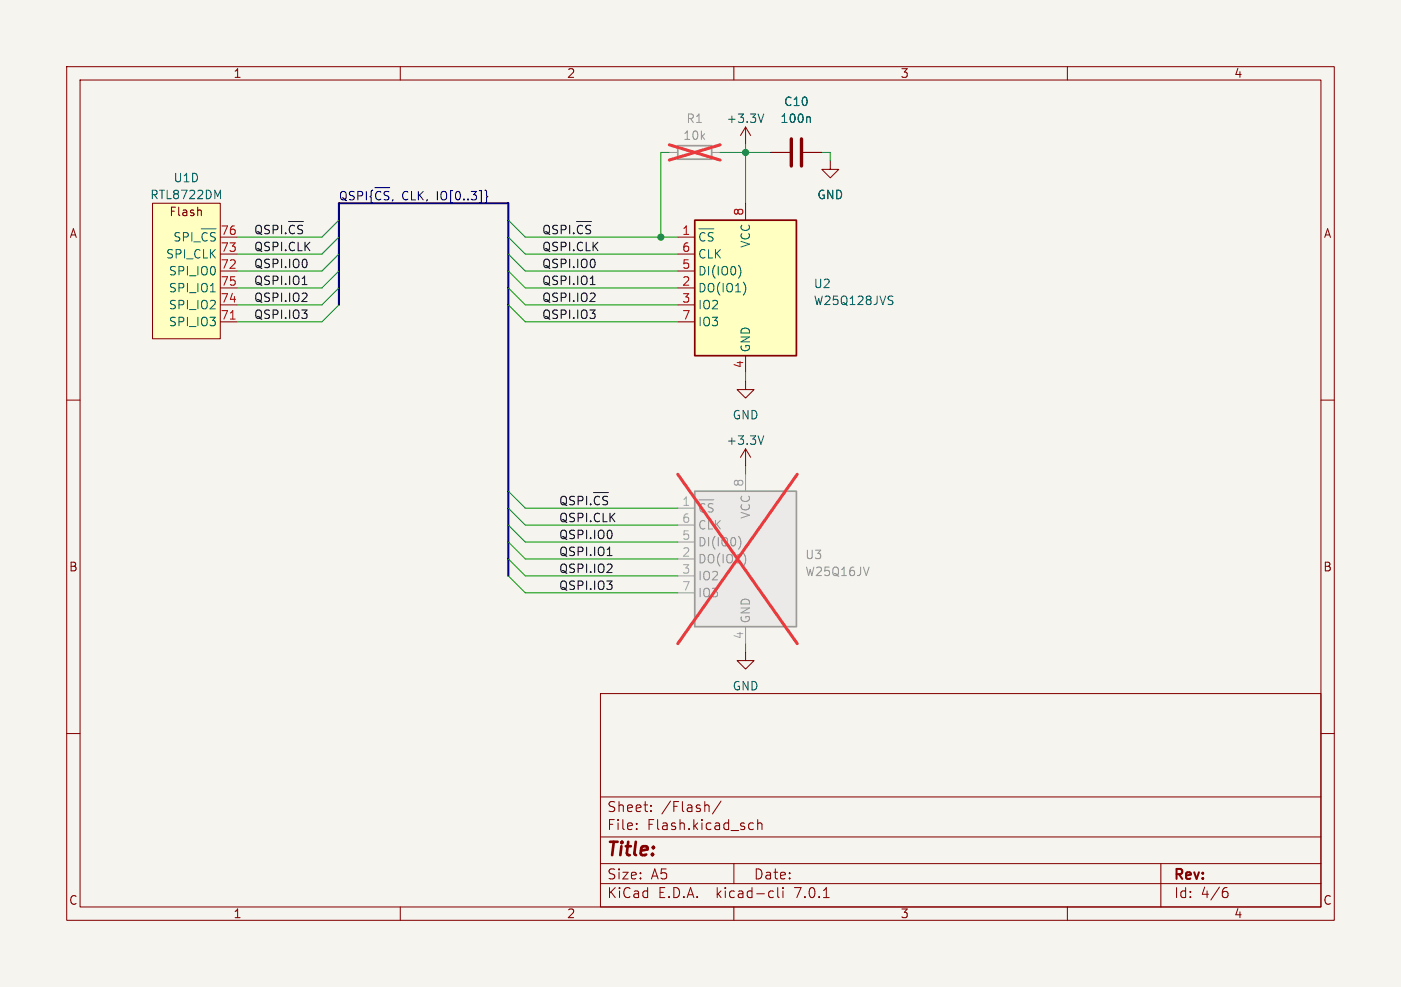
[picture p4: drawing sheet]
<svg xmlns="http://www.w3.org/2000/svg" width="210mm" height="148mm" viewBox="0 0 210 148" stroke-linecap="round" stroke-linejoin="round" font-family="sans-serif">
<path d="M0 0h210v148h-210z" fill="#f5f4ef" stroke="#f5f4ef" stroke-width=".15"/>
<g fill="none" stroke="#840000" stroke-width=".15">
<path d="M10 10h190v128h-190zM12 12h186v124h-186zM60 10v2M110 10v2M111.8 19.1v2.5M111.8 19.1l-.8 1.2M111.8 19.1l.7 1.2M160 10v2M22.9 30.5h10.1v20.3h-10.1zM33 35.6h2.6M33 38.1h2.6M101.6 35.6h2.5"/>
<path d="M101.6 38.1h2.5M111.8 30.5v2.5M115.6 22.9h2.8M120.4 22.9h2.8M124.5 24.1v1.3h1.2l-1.2 1.3-1.3-1.3h1.3M10 60h2M33 43.2h2.6M33 45.7h2.6M33 40.6h2.6M33 48.3h2.6M101.6 43.2h2.5M101.6 45.7h2.5"/>
<path d="M101.6 40.6h2.5M101.6 48.3h2.5M111.8 57.2v1.2h1.2l-1.2 1.3-1.3-1.3h1.3M111.8 53.3v2.6M198 60h2M111.8 67.3v2.6M111.8 67.3l-.8 1.3M111.8 67.3l.7 1.3M111.8 97.8v1.3h1.2l-1.2 1.2-1.3-1.2h1.3M10 110h2M90 104h108v32h-108zM90 119.5h108"/>
<path d="M198 110h2M60 136v2M90 132.5h108M90 129.5h108M90 125.5h108M95.4 124.3v.1M95.4 123.5v.1M97.6 121.6v.1M97.6 120.8v.1M106.1 120.7l.2 .2v.8M108.1 120.1l-1.3 2M110 136v2"/>
<path d="M110 129.5v3M112.5 123.4l.4 .1M112.9 124.3l-.4 .1M113.6 123.5a.37 .37 0 0 1 .6 .1v.8M113.6 122.9v1.5M115.5 133.6l.4 .1M115.9 134.5l-.4 .1M116.6 133.1v1.3l.2 .2M117.4 133.1v.1M117.4 133.6v1M123.4 134.6h.9M160 136v2"/>
<path d="M174 129.5v6.5M183.5 133.7h.4l.2 .3-.1 .5-.2 .1h-.3M183.9 133.1l-.4 .1"/>
</g>
<path d="M104.1 73.7h15.3v20.3h-15.3z" fill="#ebeae8" stroke="#ebeae8" stroke-width=".15"/>
<path d="M101.6 21.8h5.1v2.1h-5.1zM104.1 73.7h15.3v20.3h-15.3z" fill="none" stroke="#9c9b98" stroke-width=".25"/>
<path d="M100.3 22.9h1.3M106.7 22.9h1.2M101.6 76.2h2.5M101.6 78.7h2.5M111.8 71.1v2.6M101.6 83.8h2.5M101.6 86.4h2.5M101.6 81.3h2.5M101.6 88.9h2.5M111.8 94v2.5" fill="none" stroke="#9c9b98" stroke-width=".15"/>
<path d="M104.8 74.9h2.2M105.7 75.6h-.1a.45 .45 0 0 0-.6 .2M106.9 75.6l-.5-.1-.2 .3M110.9 80.8l.2 .5-.2 .7" fill="none" stroke="#939391" stroke-width=".15"/>
<path d="M100.3 21.7l7.6 2.3M107.9 21.7l-7.6 2.3M101.6 71.1l17.9 25.4M119.5 71.1l-17.9 25.4" fill="none" stroke="#eb3a3d" stroke-width=".46"/>
<g fill="#ffffc2" stroke="#ffffc2" stroke-width=".15">
<path d="M104.1 33h15.3v20.3h-15.3z"/>
<path d="M22.9 30.5h10.1v20.3h-10.1z"/>
</g>
<path d="M104.1 33h15.3v20.3h-15.3z" fill="none" stroke="#840000" stroke-width=".25"/>
<g fill="none" stroke="#006464" stroke-width=".15">
<path d="M114.5 17.1l-.4 1.3M121.3 17.5l.2 .2v.7M26.9 34.9h-.4l-.3 .2M28.2 35.1l-.2-.2h-.5v1.2M28.8 34.9v1.2M30.2 34.3h2.2M31.1 35l-.1-.1a.45 .45 0 0 0-.7 .3M32.3 34.9h-.5l-.3 .2M32.6 29.4l.5-.9v1.3M104.8 34.3h2.2M105.7 35l-.1-.1a.45 .45 0 0 0-.6 .3M106.9 34.9h-.5l-.2 .2"/>
<path d="M31.5 43.8h.8M110.9 40.1l.2 .5-.2 .7M133.6 45.1l.2 .2v.3l-.2 .1M133.7 44.4l.1 .1M114.5 65.4l-.4 1.2"/>
</g>
<path d="M30.1 31.6l.1 .7" fill="none" stroke="#840000" stroke-width=".16"/>
<path d="M34.5 47.9h.8" fill="none" stroke="#a90000" stroke-width=".15"/>
<path d="M118.6 20.8v4.1M120.1 20.8v4.1" fill="none" stroke="#840000" stroke-width=".51"/>
<path d="M43.2 33.2h2.3M86.4 33.2h2.3M45.3 42.7h.7M88.5 42.7h.7M89 73.9h2.2M91 83.3h.7" fill="none" stroke="#0f0f0f" stroke-width=".15"/>
<path d="M56.2 28.1h2.2M72.7 28.5l.2 .2v.6l.2 .2-.2 .2v.6l-.2 .2" fill="none" stroke="#000084" stroke-width=".15"/>
<path d="M50.8 45.7v-15.2h25.4v55.9" fill="none" stroke="#000084" stroke-width=".3"/>
<g fill="none" stroke="#009600" stroke-width=".15">
<path d="M50.8 38.1l-2.5 2.5h-12.7M50.8 35.6l-2.5 2.5h-12.7M50.8 33l-2.5 2.6h-12.7M76.2 38.1l2.5 2.5h22.9M76.2 35.6l2.5 2.5h22.9M76.2 33l2.5 2.6h22.9M100.3 22.9h-1.2v12.7M107.9 22.9h7.7M111.8 21.6v8.9M123.2 22.9h1.3v1.2M50.8 40.6l-2.5 2.6h-12.7M50.8 43.2l-2.5 2.5h-12.7"/>
<path d="M50.8 45.7l-2.5 2.6h-12.7M76.2 40.6l2.5 2.6h22.9M76.2 43.2l2.5 2.5h22.9M76.2 45.7l2.5 2.6h22.9M111.8 55.9v1.3M76.2 76.2l2.5 2.5h22.9M76.2 73.7l2.5 2.5h22.9M76.2 78.7l2.5 2.6h22.9M111.8 69.9v1.2M76.2 83.8l2.5 2.6h22.9M76.2 86.4l2.5 2.5h22.9M76.2 81.3l2.5 2.5h22.9"/>
<path d="M111.8 96.5v1.3"/>
</g>
<g fill="#009600" stroke="#009600" stroke-width=".15">
<circle cx="99.1" cy="35.6" r=".46"/>
<circle cx="111.8" cy="22.9" r=".46"/>
</g>
<text font-size="2.8" fill="#840000" x="91" y="128.8">Title:</text>
<g font-size="2.1" fill="#840000">
<text x="91" y="124.6">File:</text>
<text x="91" y="121.9">Sheet:</text>
<text x="97" y="124.6">Flash.kicad_sch</text>
<text x="99.2" y="121.9">/Flash/</text>
<text x="91" y="134.8">KiCad</text>
<text x="91" y="132">Size:</text>
<text x="97.6" y="132">A5</text>
<text x="98.7" y="134.8">E.D.A.</text>
<text x="107.4" y="134.8">kicad-cli</text>
<text x="113" y="132">Date:</text>
<text x="119.2" y="134.8">7.0.1</text>
<text x="176" y="132.2">Rev:</text>
<text x="176" y="134.8">Id:</text>
<text x="180" y="134.8">4/6</text>
</g>
<g font-size="1.8" fill="#840000">
<text x="35" y="11.8">1</text>
<text x="85" y="11.8">2</text>
<text x="135" y="11.8">3</text>
<text x="185" y="11.8">4</text>
<text x="10.4" y="35.8">A</text>
<text x="25.3" y="32.6">Flash</text>
<text x="198.4" y="35.8">A</text>
<text x="10.3" y="85.8">B</text>
<text x="198.3" y="85.8">B</text>
<text x="10.3" y="135.8">C</text>
<text x="35" y="137.8">1</text>
<text x="85" y="137.8">2</text>
<text x="135" y="137.8">3</text>
<text x="185" y="137.8">4</text>
<text x="198.3" y="135.8">C</text>
</g>
<g font-size="1.8" fill="#006464">
<text x="117.5" y="16.1">C10</text>
<text x="108.9" y="18.6">+3.3V</text>
<text x="116.9" y="18.6">100n</text>
<text x="26" y="27.5">U1D</text>
<text x="22.5" y="30">RTL8722DM</text>
<text x="122.5" y="30">GND</text>
<text x="24.8" y="38.9">SPI_CLK</text>
<text x="25.2" y="41.5">SPI_IO0</text>
<text x="25.9" y="37">SPI_~{CS}</text>
<text x="104.6" y="37">~{CS}</text>
<text x="104.6" y="41.5">DI(IO0)</text>
<text x="104.6" y="38.9">CLK</text>
<text x="112.6" y="37.3" transform="rotate(-90 112.6 37.3)">VCC</text>
<text x="25.2" y="46.5">SPI_IO2</text>
<text x="25.2" y="44">SPI_IO1</text>
<text x="104.6" y="44">DO(IO1)</text>
<text x="104.6" y="46.5">IO2</text>
<text x="121.9" y="43.4">U2</text>
<text x="121.9" y="45.9">W25Q128JVS</text>
<text x="25.2" y="49.1">SPI_IO3</text>
<text x="104.6" y="49.1">IO3</text>
<text x="112.6" y="52.8" transform="rotate(-90 112.6 52.8)">GND</text>
<text x="109.8" y="63.1">GND</text>
<text x="108.9" y="66.9">+3.3V</text>
<text x="109.8" y="103.7">GND</text>
</g>
<g font-size="1.8" fill="#939391">
<text x="102.4" y="21.1">10k</text>
<text x="102.8" y="18.6">R1</text>
<text x="104.6" y="77.6">~{CS}</text>
<text x="112.6" y="77.9" transform="rotate(-90 112.6 77.9)">VCC</text>
<text x="104.6" y="82.1">DI(IO0)</text>
<text x="104.6" y="79.6">CLK</text>
<text x="104.6" y="84.6">DO(IO1)</text>
<text x="104.6" y="87.2">IO2</text>
<text x="104.6" y="89.7">IO3</text>
<text x="120.7" y="84">U3</text>
<text x="120.7" y="86.6">W25Q16JV</text>
<text x="112.6" y="93.5" transform="rotate(-90 112.6 93.5)">GND</text>
</g>
<g font-size="1.8" fill="#a90000">
<text x="33" y="35.3">76</text>
<text x="102.2" y="35.3">1</text>
<text x="111.5" y="32.4" transform="rotate(-90 111.5 32.4)">8</text>
<text x="33" y="40.4">72</text>
<text x="33" y="37.8">73</text>
<text x="102.2" y="40.4">5</text>
<text x="102.2" y="37.8">6</text>
<text x="33" y="45.5">74</text>
<text x="33" y="42.9">75</text>
<text x="102.2" y="42.9">2</text>
<text x="102.2" y="45.5">3</text>
<text x="33" y="48">71</text>
<text x="102.2" y="48">7</text>
<text x="111.5" y="55.3" transform="rotate(-90 111.5 55.3)">4</text>
</g>
<g font-size="1.8" fill="#0f0f0f">
<text x="38.1" y="35.2">QSPI.~{CS}</text>
<text x="81.3" y="35.2">QSPI.~{CS}</text>
<text x="38.1" y="37.8">QSPI.CLK</text>
<text x="38.1" y="40.3">QSPI.IO0</text>
<text x="81.3" y="37.8">QSPI.CLK</text>
<text x="81.3" y="40.3">QSPI.IO0</text>
<text x="38.1" y="45.4">QSPI.IO2</text>
<text x="38.1" y="47.9">QSPI.IO3</text>
<text x="38.1" y="42.8">QSPI.IO1</text>
<text x="81.3" y="47.9">QSPI.IO3</text>
<text x="81.3" y="42.8">QSPI.IO1</text>
<text x="81.3" y="45.4">QSPI.IO2</text>
<text x="83.8" y="75.9">QSPI.~{CS}</text>
<text x="83.8" y="80.9">QSPI.IO0</text>
<text x="83.8" y="78.4">QSPI.CLK</text>
<text x="83.8" y="83.5">QSPI.IO1</text>
<text x="83.8" y="86">QSPI.IO2</text>
<text x="83.8" y="88.6">QSPI.IO3</text>
</g>
<g font-size="1.8" fill="#000084">
<text x="50.8" y="30.1">QSPI{~{CS},CLK,</text>
<text x="65.5" y="30.1">IO[0..3]}</text>
</g>
<g font-size="1.8" fill="#a5a4a2">
<text x="102.2" y="75.9">1</text>
<text x="111.5" y="73.1" transform="rotate(-90 111.5 73.1)">8</text>
<text x="102.2" y="83.6">2</text>
<text x="102.2" y="81">5</text>
<text x="102.2" y="78.5">6</text>
<text x="102.2" y="86.1">3</text>
<text x="102.2" y="88.6">7</text>
<text x="111.5" y="95.9" transform="rotate(-90 111.5 95.9)">4</text>
</g>
</svg>
